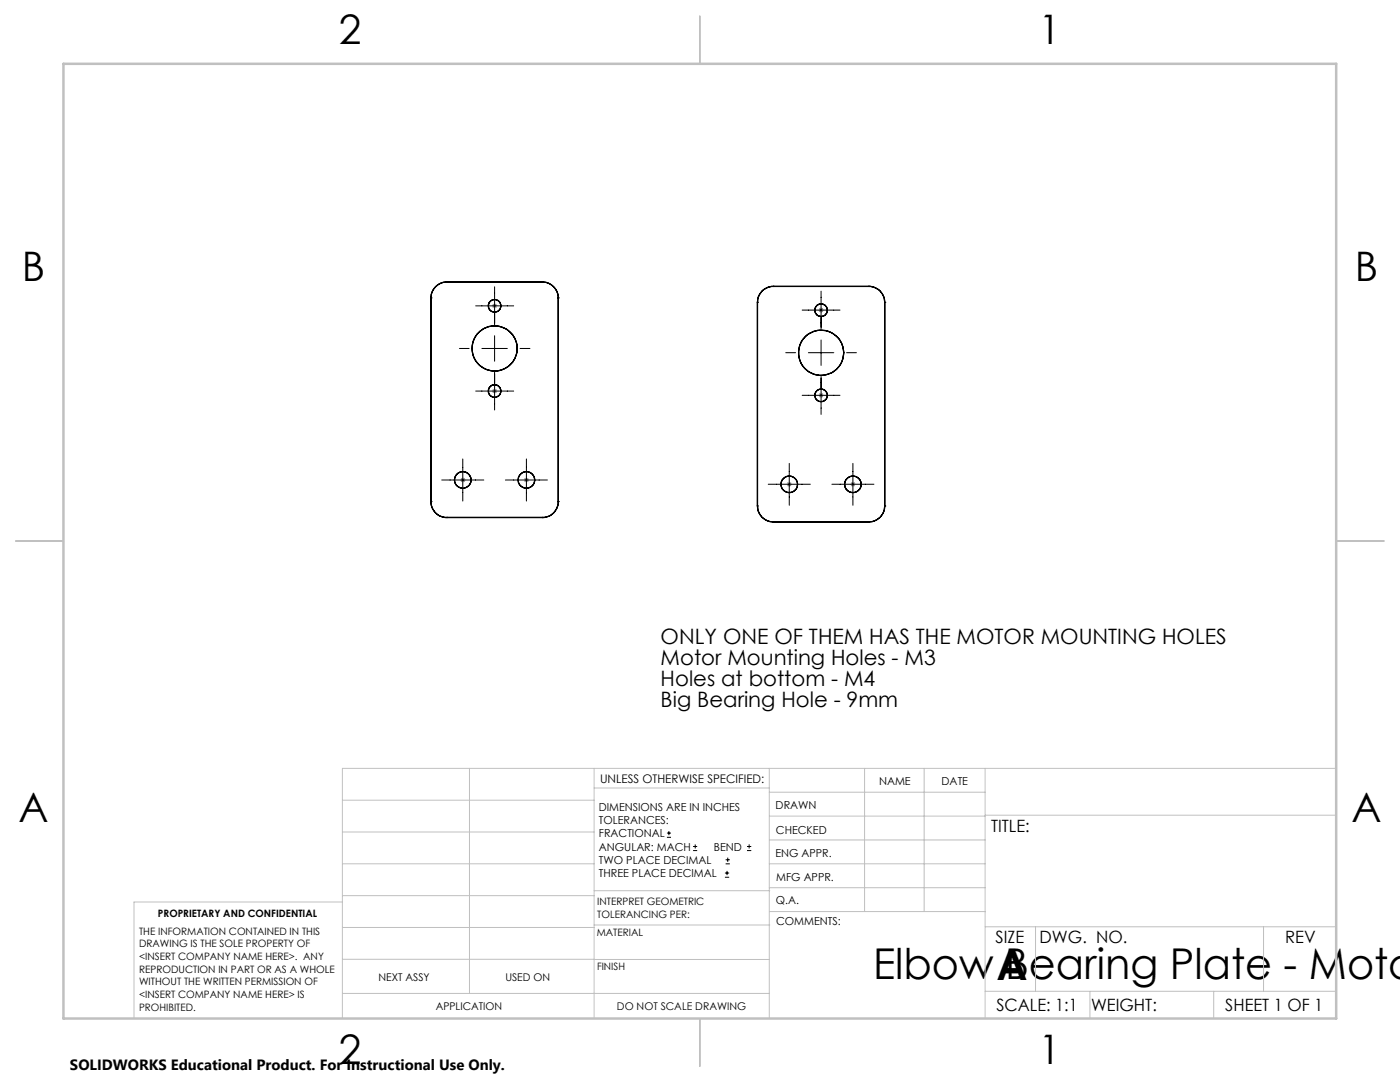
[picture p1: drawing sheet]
<svg xmlns="http://www.w3.org/2000/svg" width="279mm" height="216mm" viewBox="0 0 279 216" stroke-linecap="round" stroke-linejoin="round" font-family="sans-serif">
<g fill="none" stroke="#000" stroke-width=".25">
<path d="M86 59.4v40.7M86 59.4h.1M89.2 56.3a3.2 3.2 0 0 0-3.2 3.1M89.2 56.3h19M89.2 56.3h.1M108.2 56.3a3.2 3.2 0 0 1 3.2 3.1M108.2 56.3h.1M111.4 59.4v40.7M111.4 59.4h.1M154.3 57.1a3.1 3.1 0 0 0-3.1 3.2M154.3 57.1h.1M154.3 57.1h19.1"/>
<path d="M173.4 57.1h.1M173.4 57.1a3.1 3.1 0 0 1 3.2 3.2M151.2 60.3h.1M151.2 60.3v40.7M176.6 60.3h.1M176.6 60.3v40.7M86 100.1a3.1 3.1 0 0 0 3.2 3.2M86 100.1h.1M89.2 103.3h19M89.2 103.3h.1M108.2 103.3h.1M111.4 100.1a3.1 3.1 0 0 1-3.2 3.2"/>
<path d="M111.4 100.1h.1M151.2 101a3.1 3.1 0 0 0 3.1 3.1M151.2 101h.1M154.3 104.1h.1M154.3 104.1h19.1M173.4 104.1h.1M176.6 101a3.1 3.1 0 0 1-3.2 3.1M176.6 101h.1"/>
<circle cx="98.7" cy="61" r="1.27"/>
<circle cx="98.7" cy="69.5" r="4.5"/>
<circle cx="98.7" cy="78" r="1.26"/>
<circle cx="163.9" cy="61.9" r="1.24"/>
<circle cx="163.9" cy="78.9" r="1.24"/>
<circle cx="163.9" cy="70.4" r="4.5"/>
<circle cx="92.4" cy="95.8" r="1.65"/>
<circle cx="105.1" cy="95.8" r="1.65"/>
<circle cx="157.5" cy="96.6" r="1.65"/>
<circle cx="170.2" cy="96.6" r="1.65"/>
</g>
<g fill="none" stroke="#000" stroke-width=".2">
<path d="M98.7 57.2v7.6M163.9 58.1v7.6M91.7 69.5h1.9M94.9 78h7.6M94.9 61h7.6M96.2 69.5h5M98.7 67v5.1M98.7 74.2v7.6M103.8 69.5h2M156.8 70.4h2M160.1 78.9h7.5M160.1 61.9h7.5"/>
<path d="M161.3 70.4h5.1M163.9 67.8v5.1M163.9 75.1v7.6M168.9 70.4h2M88.2 95.8h8.4M92.4 91.6v8.4M100.9 95.8h8.4M105.1 91.6v8.4M153.3 96.6h8.4M157.5 92.5v8.3M166 96.6h8.4M170.2 92.5v8.3"/>
<path d="M133.1 167.1h.8M133.1 166.2h.8M133.5 165.8v.9M138.3 169.7h.8M138.3 168.9h.8M138.7 168.5v.8M144.7 175h.8M144.7 174.2h.8M144.8 172.4h.9M144.8 171.6h.9M145.1 173.8v.8M145.2 171.1v.9"/>
<path d="M149.1 169.7h.8M149.1 168.9h.8M149.5 168.5v.8"/>
</g>
<g fill="none" stroke="#808080" stroke-width=".2">
<path d="M98.2 61h1M98.2 78h1M98.4 60.7l.7 .7M98.4 77.7l.7 .7M98.7 60.5v1M98.7 77.5v1M99.1 60.7l-.7 .7M99.1 77.7l-.7 .7M163.4 61.9h1M163.4 78.9h1M163.5 61.5l.7 .7M163.5 78.5l.7 .7"/>
<path d="M163.9 61.4v1M163.9 78.4v1M164.2 61.5l-.7 .7M164.2 78.5l-.7 .7M91.9 95.8h1M92 95.4l.7 .7M92.4 95.3v1M92.7 95.4l-.7 .7M104.6 95.8h1M104.7 95.4l.7 .7M105.1 95.3v1M105.4 95.4l-.7 .7"/>
<path d="M157 96.6h1M157.2 96.3l.7 .7M157.5 96.1v1.1M157.9 96.3l-.7 .7M169.7 96.6h1M169.9 96.3l.7 .7M170.2 96.1v1.1M170.6 96.3l-.7 .7"/>
</g>
<g fill="none" stroke="#c0c0c0" stroke-width=".2">
<path d="M68.3 159.7h50.3M93.7 153.3v44.9M118.6 153.3v49.9M118.6 157.2h34.9M153.5 153.3v49.9M153.5 158.1h43.1M172.5 153.3v28.6M184.4 153.3v28.6M196.6 153.3v49.9M266.7 153.3h-198.4v49.9M68.3 178.7h50.3M68.3 172.4h50.3"/>
<path d="M68.3 166h50.3M68.3 180h-41.6v23.2M118.6 177.7h35M153.5 167.6h43.1M153.5 162.8h43.1M153.5 172.4h43.1M153.5 177.1h43.1M196.6 162.7h70.1M68.3 198.2h85.2M68.3 191.4l85.2 .1M68.3 185.1h50.3M118.6 184.6h35"/>
<path d="M153.6 181.9h43M196.6 197.8h70.1M196.6 184.9h70.1M206.7 184.9v12.9M217.5 197.8v5.4M242.2 197.8v5.4M252.2 184.9v12.9"/>
</g>
<path d="M139.7 3.2v9.5M3.1 107.9h9.6M266.7 107.9h9.5M139.7 203.2v9.6" fill="none" stroke="#c0c0c0" stroke-width=".25"/>
<path d="M12.7 12.7h254v190.5h-254z" fill="none" stroke="#c0c0c0" stroke-width=".5"/>
<g font-size="8.5">
<text x="174.2" y="195.4">Elbow Bearing Plate - Moto</text>
<text x="198.9" y="195.5">A</text>
</g>
<g font-size="8.1">
<text x="67.6" y="8.9">2</text>
<text x="207.3" y="8.9">1</text>
<text x="4.4" y="56.1">B</text>
<text x="270.4" y="56.1">B</text>
<text x="3.7" y="164.1">A</text>
<text x="269.7" y="164.1">A</text>
<text x="67.6" y="212.4">2</text>
<text x="207.3" y="212.4">1</text>
</g>
<g font-size="4.2">
<text x="131.8" y="128.5">ONLY ONE OF THEM HAS THE MOTOR MOUNTING HOLES</text>
<text x="131.8" y="132.6">Motor Mounting Holes - M3</text>
<text x="131.8" y="136.8">Holes at bottom - M4</text>
<text x="131.8" y="141">Big Bearing Hole - 9mm</text>
</g>
<g font-size="3.4">
<text x="197.8" y="166">TITLE:</text>
<text x="198.7" y="188.1">SIZE</text>
<text x="207.5" y="188.1">DWG. NO.</text>
<text x="256.5" y="188.2">REV</text>
<text x="198.8" y="201.7">SCALE: 1:1</text>
<text x="217.7" y="201.8">WEIGHT:</text>
<text x="244.5" y="201.7">SHEET 1 OF 1</text>
</g>
<text font-size="3" x="14" y="213.5">SOLIDWORKS Educational Product. For Instructional Use Only.</text>
<text font-size="2.4" x="119.8" y="156.2">UNLESS OTHERWISE SPECIFIED:</text>
<g font-size="2.2">
<text x="119.5" y="161.8">DIMENSIONS ARE IN INCHES</text>
<text x="154.8" y="161.4">DRAWN</text>
<text x="175.4" y="156.6">NAME</text>
<text x="187.9" y="156.7">DATE</text>
<text x="119.5" y="164.4">TOLERANCES:</text>
<text x="119.5" y="167.1">FRACTIONAL</text>
<text x="154.9" y="166.3">CHECKED</text>
<text x="119.5" y="169.7">ANGULAR: MACH</text>
<text x="119.5" y="172.4">TWO PLACE DECIMAL</text>
<text x="142.5" y="169.7">BEND</text>
<text x="154.8" y="171">ENG APPR.</text>
<text x="119.5" y="175">THREE PLACE DECIMAL</text>
<text x="154.9" y="175.7">MFG APPR.</text>
<text x="154.9" y="180.4">Q.A.</text>
<text x="154.9" y="184.6">COMMENTS:</text>
</g>
<g font-size="2.1">
<text x="75.5" y="195.7">NEXT ASSY</text>
<text x="100.9" y="195.7">USED ON</text>
<text x="86.9" y="201.5">APPLICATION</text>
<text x="123.1" y="201.6">DO NOT SCALE DRAWING</text>
</g>
<g font-size="2">
<text x="31.5" y="182.9">PROPRIETARY AND CONFIDENTIAL</text>
<text x="119.2" y="180.6">INTERPRET GEOMETRIC</text>
<text x="119.2" y="183.1">TOLERANCING PER:</text>
<text x="27.8" y="186.5">THE INFORMATION CONTAINED IN THIS</text>
<text x="27.8" y="189">DRAWING IS THE SOLE PROPERTY OF</text>
<text x="27.8" y="191.6">&lt;INSERT COMPANY NAME HERE&gt;. ANY</text>
<text x="119.1" y="186.7">MATERIAL</text>
<text x="27.8" y="194.1">REPRODUCTION IN PART OR AS A WHOLE</text>
<text x="27.8" y="196.6">WITHOUT THE WRITTEN PERMISSION OF</text>
<text x="119.1" y="193.5">FINISH</text>
<text x="27.8" y="199.1">&lt;INSERT COMPANY NAME HERE&gt; IS</text>
<text x="27.8" y="201.7">PROHIBITED.</text>
</g>
</svg>
